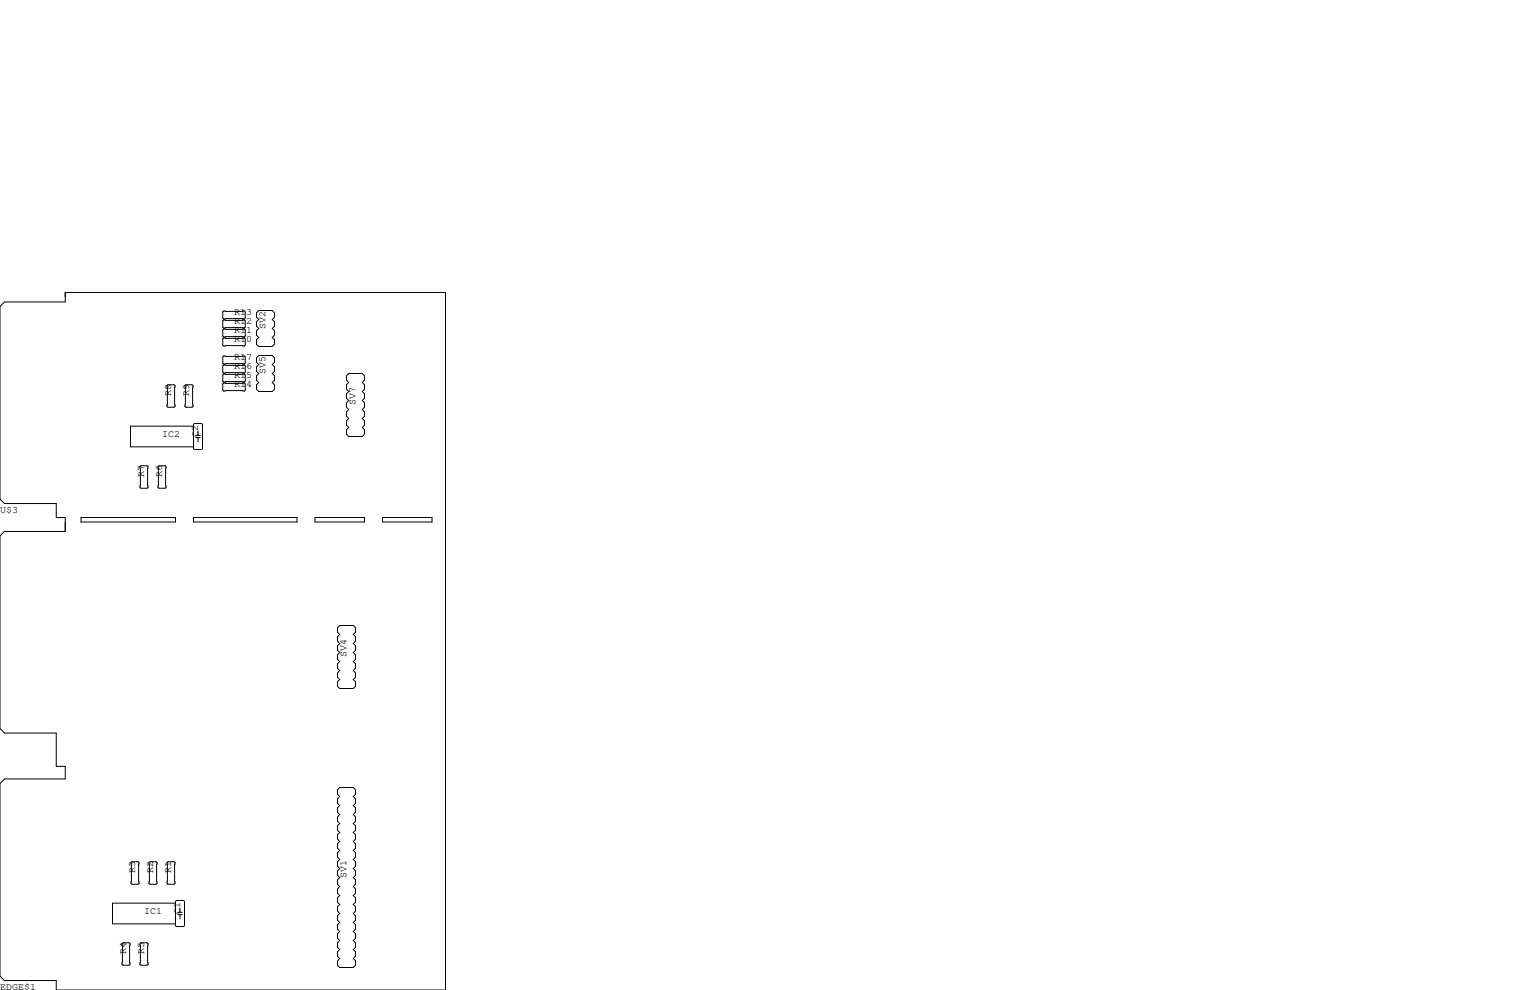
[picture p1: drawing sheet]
<svg xmlns="http://www.w3.org/2000/svg" width="432mm" height="279mm" viewBox="0 0 432 279" stroke-linecap="round" stroke-linejoin="round" font-family="sans-serif">
<g fill="none" stroke="#000" stroke-width=".28">
<path d="M0 86.5l1.3-1.3h17.1v-2.7h107.3v196.9h-109.8v-2.7h-14.6l-1.3-1.2v-54.4l1.3-1.3h17.1v-3.5h-2.5v-9.4h-14.6l-1.3-1.3v-54.3l1.3-1.3h17.1v-4h-2.5v-3.9h-14.6l-1.3-1.3zM62.9 93.1l.2-.3h5.9l.2 .3v1.8l-.2 .2h-5.9l-.2-.2zM62.9 95.6l.2-.2h5.9l.2 .2v1.8l-.2 .3h-5.9l-.2-.3zM62.9 88l.2-.2h5.9l.2 .2v1.8l-.2 .2h-5.9l-.2-.2zM62.9 90.6l.2-.3h5.9l.2 .3v1.7l-.2 .3h-5.9l-.2-.3zM73 87.6h3.8l.7 .7v1.2l-.7 .7 .7 .6v1.3l-.7 .6 .7 .6v1.3l-.7 .6 .7 .7v1.3l-.7 .6h-3.8l-.6-.6v-1.3l.6-.7-.6-.6v-1.3l.6-.6-.6-.6v-1.3l.6-.6-.6-.7v-1.2zM47.4 108.6h1.7l.3 .2v5.9l-.3 .2h-1.7l-.3-.2v-5.9zM52.5 108.6h1.7l.3 .2v5.9l-.3 .2h-1.7l-.3-.2v-5.9zM54.6 119.8l.3-.3h2l.3 .3v6.8l-.3 .3h-2l-.3-.3zM62.9 108.3l.2-.2h5.9l.2 .2v1.8l-.2 .3h-5.9l-.2-.3zM62.9 100.7l.2-.2h5.9l.2 .2v1.8l-.2 .2h-5.9l-.2-.2zM62.9 103.3l.2-.3h5.9l.2 .3v1.7l-.2 .3h-5.9l-.2-.3z"/>
<path d="M62.9 105.8l.2-.3h5.9l.2 .3v1.8l-.2 .2h-5.9l-.2-.2zM73 100.3h3.8l.7 .7v1.2l-.7 .7 .7 .6v1.3l-.7 .6 .7 .6v1.3l-.7 .6 .7 .7v1.3l-.7 .6h-3.8l-.6-.6v-1.3l.6-.7-.6-.6v-1.3l.6-.6-.6-.6v-1.3l.6-.6-.6-.7v-1.2zM98.4 105.4h3.8l.7 .6v1.3l-.7 .6 .7 .7v1.3l-.7 .6 .7 .6v1.3l-.7 .6 .7 .7v1.2l-.7 .7 .7 .6v1.3l-.7 .6 .7 .6v1.3l-.7 .6 .7 .7v1.3l-.7 .6h-3.8l-.6-.6v-1.3l.6-.7-.6-.6v-1.3l.6-.6-.6-.6v-1.3l.6-.6-.6-.7v-1.2l.6-.7-.6-.6v-1.3l.6-.6-.6-.6v-1.3l.6-.7-.6-.6v-1.3zM39.8 131.4h1.7l.3 .3v5.8l-.3 .3h-1.7l-.3-.3v-5.8zM44.8 131.4h1.8l.3 .3v5.8l-.3 .3h-1.8l-.2-.3v-5.8zM54.6 120.3h-17.8v5.8h17.8M55.2 123.5h1.3M55.2 122.9h1.3M55.9 121.7v1.2M55.9 123.5v1.2M22.9 146h26.6v1.3h-26.6zM54.6 146h29.2v1.3h-29.2z"/>
<path d="M88.9 146h14v1.3h-14zM108 146h13.9v1.3h-13.9zM95.3 177.2l.6-.7h3.8l.6 .7v1.2l-.6 .7 .6 .6v1.3l-.6 .6 .6 .6v1.3l-.6 .6 .6 .7v1.3l-.6 .6 .6 .6v1.3l-.6 .6 .6 .7v1.2l-.6 .7 .6 .6v1.3l-.6 .6h-3.8l-.6-.6v-1.3l.6-.6-.6-.7v-1.2l.6-.7-.6-.6v-1.3l.6-.6-.6-.6v-1.3l.6-.7-.6-.6v-1.3l.6-.6-.6-.6v-1.3l.6-.6-.6-.7zM95.3 222.9l.6-.7h3.8l.6 .7v1.3l-.6 .6 .6 .6v1.3l-.6 .6 .6 .7v1.2l-.6 .7 .6 .6v1.3l-.6 .6 .6 .6v1.3l-.6 .6 .6 .7v1.3l-.6 .6 .6 .6v1.3l-.6 .6 .6 .7v1.2l-.6 .7 .6 .6v1.3l-.6 .6 .6 .6v1.3l-.6 .6 .6 .7v1.3l-.6 .6 .6 .6v1.3l-.6 .6 .6 .7v1.2l-.6 .7 .6 .6v1.3l-.6 .6 .6 .6v1.3l-.6 .6 .6 .7v1.3l-.6 .6 .6 .6v1.3l-.6 .6 .6 .7v1.2l-.6 .7 .6 .6v1.3l-.6 .6 .6 .6v1.3l-.6 .6h-3.8l-.6-.6v-1.3l.6-.6-.6-.6v-1.3l.6-.6-.6-.7v-1.2l.6-.7-.6-.6v-1.3l.6-.6-.6-.6v-1.3l.6-.7-.6-.6v-1.3l.6-.6-.6-.6v-1.3l.6-.6-.6-.7v-1.2l.6-.7-.6-.6v-1.3l.6-.6-.6-.6v-1.3l.6-.7-.6-.6v-1.3l.6-.6-.6-.6v-1.3l.6-.6-.6-.7v-1.2l.6-.7-.6-.6v-1.3l.6-.6-.6-.6v-1.3l.6-.7-.6-.6v-1.3l.6-.6-.6-.6v-1.3l.6-.6-.6-.7v-1.2l.6-.7-.6-.6v-1.3l.6-.6-.6-.6zM37 243.5l.2-.3h1.8l.2 .3v5.8l-.2 .3h-1.8l-.2-.3zM42 243.5l.3-.3h1.8l.2 .3v5.8l-.2 .3h-1.8l-.3-.3zM47.1 243.5l.3-.3h1.7l.3 .3v5.8l-.3 .3h-1.7l-.3-.3zM49.5 254.4l.3-.3h2l.3 .3v6.8l-.3 .3h-2l-.3-.3zM49.5 254.9h-17.7v5.8h17.7M50.2 258.1h1.2M50.2 257.5h1.2M50.8 256.3v1.2"/>
<path d="M50.8 258.1v1.2M34.4 266.3l.3-.2h1.7l.3 .2v5.9l-.3 .2h-1.7l-.3-.2zM39.5 266.3l.3-.2h1.7l.3 .2v5.9l-.3 .2h-1.7l-.3-.2z"/>
</g>
<g font-size="2.8">
<text x="66" y="88.9">R13</text>
<text x="66" y="94">R11</text>
<text x="66" y="91.4">R12</text>
<text x="74.9" y="92.7" transform="rotate(-90 74.9 92.7)">SV2</text>
<text x="66" y="96.5">R10</text>
<text x="66" y="101.6">R17</text>
<text x="66" y="106.7">R15</text>
<text x="66" y="104.1">R16</text>
<text x="74.9" y="105.4" transform="rotate(-90 74.9 105.4)">SV5</text>
<text x="48.3" y="111.8" transform="rotate(-90 48.3 111.8)">R8</text>
<text x="53.3" y="111.8" transform="rotate(-90 53.3 111.8)">R9</text>
<text x="66" y="109.2">R14</text>
<text x="100.3" y="114.3" transform="rotate(-90 100.3 114.3)">SV7</text>
<text x="45.7" y="123.2">IC2</text>
<text x="55.9" y="123.2" transform="rotate(-90 55.9 123.2)">C2</text>
<text x="40.6" y="134.6" transform="rotate(-90 40.6 134.6)">R7</text>
<text x="45.7" y="134.6" transform="rotate(-90 45.7 134.6)">R6</text>
<text x="0" y="144.8">U$3</text>
<text x="97.8" y="185.4" transform="rotate(-90 97.8 185.4)">SV4</text>
<text x="38.1" y="246.4" transform="rotate(-90 38.1 246.4)">R3</text>
<text x="43.2" y="246.4" transform="rotate(-90 43.2 246.4)">R2</text>
<text x="48.3" y="246.4" transform="rotate(-90 48.3 246.4)">R1</text>
<text x="97.8" y="247.6" transform="rotate(-90 97.8 247.6)">SV1</text>
<text x="40.6" y="257.8">IC1</text>
<text x="50.8" y="257.8" transform="rotate(-90 50.8 257.8)">C1</text>
<text x="35.6" y="269.2" transform="rotate(-90 35.6 269.2)">R4</text>
<text x="40.6" y="269.2" transform="rotate(-90 40.6 269.2)">R5</text>
<text x="0" y="279.4">EDGE$1</text>
</g>
</svg>
